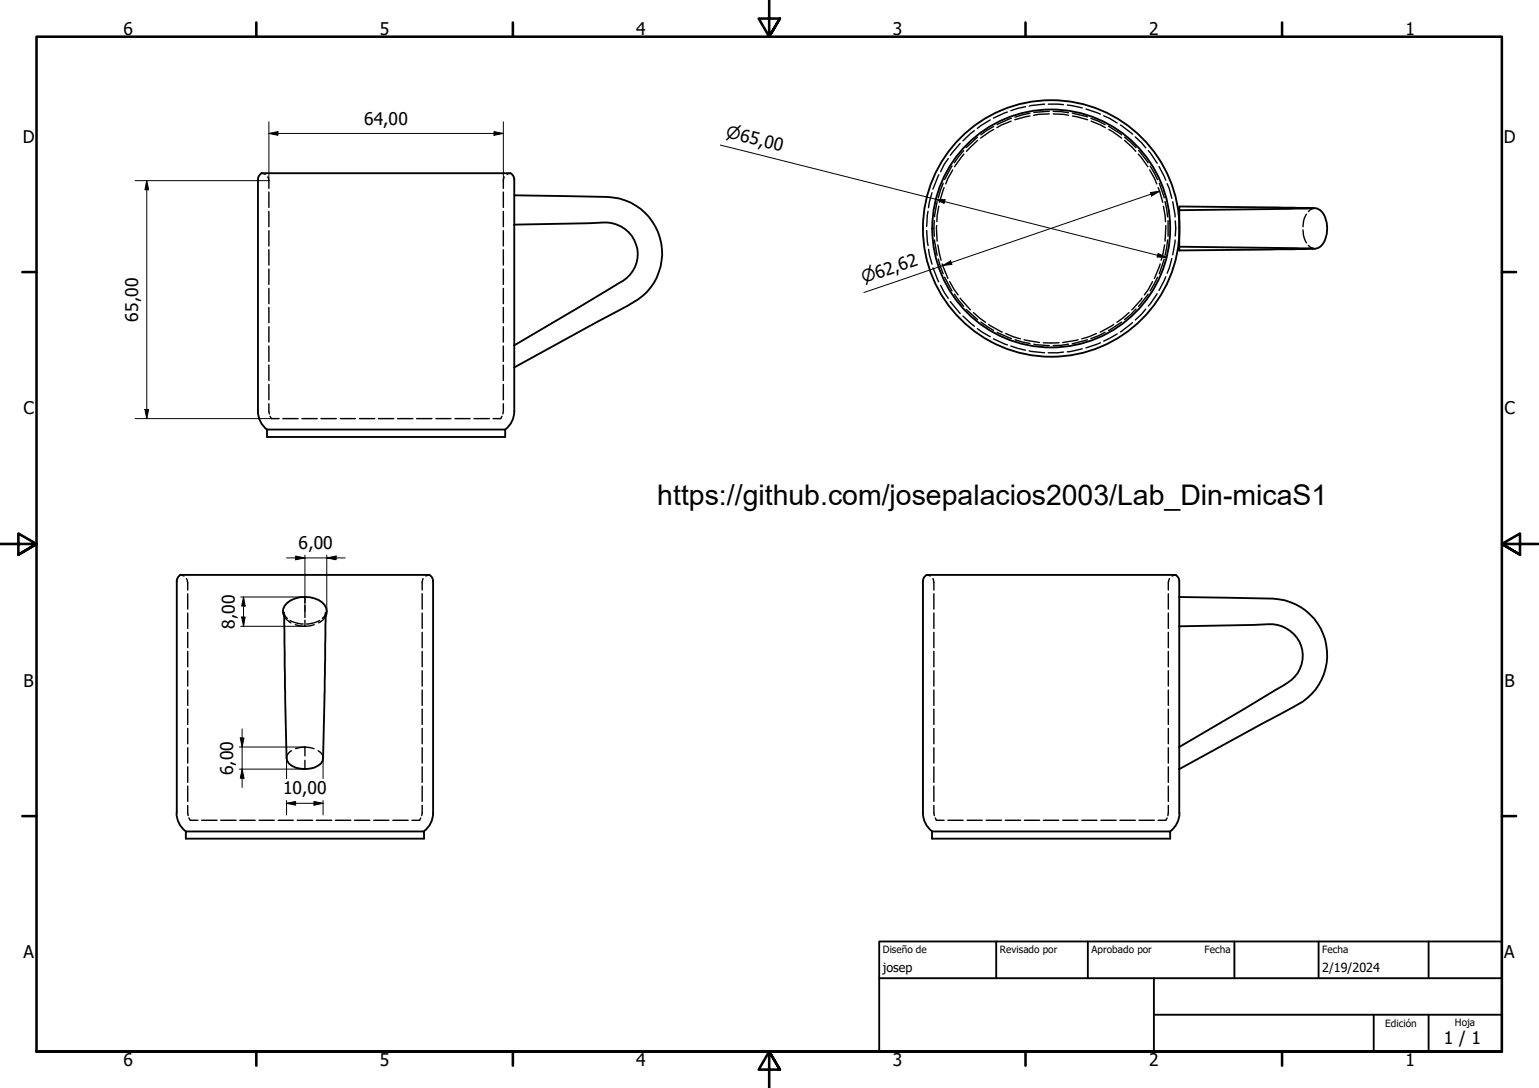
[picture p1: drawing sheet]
<svg xmlns="http://www.w3.org/2000/svg" width="420mm" height="297mm" viewBox="0 0 420 297" stroke-linecap="round" stroke-linejoin="round" font-family="sans-serif">
<!-- layer: Oculto (ISO) -->
<g fill="none" stroke="#000" stroke-width=".38">
<path d="M262.1 39.2l-2.6 3.2M266 35.7l-3.1 2.8M266.9 37.5l-3.1 2.8M266.9 38.3l-3.1 3M270.3 32.8l-3.5 2.2M271.3 34.5l-3.5 2.3M271.3 35.4l-3.6 2.3M275 30.6l-3.8 1.6M276 33.1l-3.8 1.7M276.1 32.3l-3.9 1.7M280 29.1l-4 1.1M281.2 31.7l-4.1 1"/>
<path d="M281.2 30.9l-4.1 1.1M285.2 28.4l-4.2 .5M286.2 28.4l4.1 .2M286.4 30.4l-4.1 .3M286.4 31.1l-2.9 .1-1.3 .3M287.5 30.4l4.2 .4M287.5 31.1l2.9 .1 1.3 .3M291.4 28.7l4.1 .7M292.7 30.9l4.2 1M292.8 31.7l4.1 1M296.5 29.8l3.9 1.4M297.8 32.3l3.9 1.7"/>
<path d="M297.9 33.1l3.9 1.7M301.3 31.6l3.7 2M302.6 34.5l3.6 2.3M302.7 35.4l3.5 2.3M305.9 34.1l3.3 2.5M307 37.5l3.1 2.8M307 38.3l3.1 3M309.9 37.4l1.8 1.6 1.1 1.4M71.4 47.3l1 .3M73.1 48.3l.3 1v2.1M73.4 52.4v4.2M73.4 57.7v4.2"/>
<path d="M137.4 52.4v4.2M137.4 57.7v4.2M137.7 48.3l-.3 1v2.1M139.4 47.3l-1 .3M253.4 57.7l-.4 4.1M254.4 52.6l-.9 4.1M255.8 55l-.7 4.2M256.3 47.7l-1.6 3.9M256.3 56.3l-.5 4.2M257.5 50l-1.3 4M257.7 51.2l-1.2 4M258.9 43.3l-1.1 1.5-1 2"/>
<path d="M259.9 45.3l-2 3.7M260.1 46.4l-1.3 2.4-.6 1.4M263.1 41.1l-2.6 3.3M263.1 42.1l-2.5 3.4M310.8 42.1l2.6 3.4M310.8 41.1l2.6 3.3M313.5 41.1l2.4 3.5M313.9 46.4l1.3 2.4 .6 1.4M314 45.3l2 3.8M316.2 51.2l1.2 4M316.4 45.5l1.9 3.7M316.5 50l1.3 4"/>
<path d="M317.6 56.3l.6 4.2M318.1 55l.7 4.2M318.6 50.2l.6 1.3 .7 2.7M320.2 55.1l.6 4.1M356.7 58.5a5.6 5.6 0 0 0-1 3.4M358.7 56.9l-1 .4-.5 .5M73.4 63v4.2M73.4 68.2v4.2M73.4 73.5v4.1M73.4 78.7v4.2M137.4 63v4.2M137.4 68.2v4.2"/>
<path d="M137.4 73.5v4.1M137.4 78.7v4.2M253 62.9l.4 4.1M253.5 68.1l.9 4M254.7 73.1l1.6 3.8M255.1 60.2v4.3M255.1 65.5l.7 4.2M255.7 61.6l.1 4.2M256 66.9l.9 4.1M256.2 70.7l1.3 4M256.8 77.9l2.1 3.6M257.2 72.1l1.6 3.9"/>
<path d="M257.9 75.7l2 3.7M259.3 76.9l2.3 3.6M314.6 76.9l-1.1 2.1-1.1 1.5M316 75.7l-2 3.7M316.7 72.1l-1.5 3.9M317.8 70.7l-1.3 4M317.9 66.9l-.9 4.1M318.3 75.6l-1.9 3.7M318.3 61.6l-.2 4.2M318.8 65.5l-.7 4.2M318.9 60.2v4.3M319.9 70.6l-1.3 4"/>
<path d="M320.8 65.5l-.6 4.1M320.9 60.3v4.1M355.7 62.8a6.1 6.1 0 0 0 1 3.5M357.2 67l.5 .5 1 .4M73.4 83.9v4.2M73.4 89.2v4.2M73.4 94.5v4.2M73.4 99.7v4.2M137.4 83.9v4.2M137.4 89.2v4.2M137.4 94.5v4.2M137.4 99.7v4.2"/>
<path d="M259.5 82.3l2.6 3.3M260.5 80.3l2.6 3.3M262.1 81.4l2.8 3.2M262.9 86.3l3.1 2.8M263.8 84.4l3.1 2.9M265.7 85.3l3.3 2.7M266.8 89.7l3.5 2.2M267.8 87.9l3.5 2.3M269.9 88.6l3.7 2.1M271.2 92.5l3.8 1.7M272.2 90.7l3.9 1.7M274.6 91l2 .9 2 .6"/>
<path d="M276 94.5l4 1.1M277.1 92.8l4.1 1M279.6 92.8l4.2 .7M281 95.8l4.2 .5M282.3 94l4.1 .3M289.1 93.6h-4.2M290.3 96.1l-4.1 .2M291.7 94l-4.2 .3M294.3 92.8l-4.2 .7M295.5 95.2l-4.1 .9M296.9 92.8l-4.2 1M299.3 91l-2 .9-2 .6"/>
<path d="M300.4 93.6l-3.9 1.4M301.7 90.7l-3.9 1.7M304 88.6l-3.6 2.1M305 91.2l-3.7 1.9M306.2 87.9l-3.6 2.3M308.2 85.3l-3.3 2.7M309.2 88.1l-3.3 2.5M310.1 84.4l-3.1 2.8M311.8 81.4l-2.8 3.2M312.8 84.4l-1.1 1.4-1.8 1.6M313.4 80.3l-2.6 3.3M315.9 80.2l-2.4 3.4"/>
<path d="M73.4 105v4.1M73.4 110.2l.1 2.8M73.7 113.7l.4 .6h2.1M77.2 114.3h4.2M82.4 114.3h4.2M87.6 114.3h4.2M92.9 114.3h4.1M98.1 114.3h4.2M103.3 114.3h4.2M108.5 114.3h4.2M113.7 114.3h4.2M119 114.3h4.1"/>
<path d="M124.2 114.3h4.1M129.4 114.3h4.2M137 113.7l-.3 .6h-2.1M137.4 105v4.1M137.4 110.2l-.1 2.8M49.2 157l1 .3M50.9 158l.3 1v2.1M115.5 158l-.2 1v2.1M117.2 157l-.9 .3M253 157l.9 .3M254.7 158l.3 1v2.1M319.3 158l-.3 1v2.1"/>
<path d="M321 157l-1 .3M51.2 162.1v4.2M51.2 167.4v4.2M51.2 172.6v4.2M51.2 177.8v4.2M77.5 167.2l.2 .6 .7 1M77.6 168.3l.6 .8 1.2 .9M79.2 169.4l1.1 .5 2.4 .5M80.6 170.5l2.6 .5M83.2 163v1.6M83.2 165.3v3.3M83.2 169.3v1.7"/>
<path d="M85.8 170.5l-2.6 .5M87.2 169.4l-1 .5-2.5 .5M88.9 168.3l-.6 .8-1.3 .9M89 167.2l-.4 1.1-.6 .5M115.3 162.1v4.2M115.3 167.4v4.2M115.3 172.6v4.2M115.3 177.8v4.2M255 162.1v4.2M255 167.4v4.2M255 172.6v4.2M255 177.8v4.2"/>
<path d="M319 162.1v4.2M319 167.4v4.2M319 172.6v4.2M319 177.8v4.2M51.2 183.1v4.2M51.2 188.4v4.2M51.2 193.6v4.2M51.2 198.9v4.2M115.3 183.1v4.2M115.3 188.4v4.2M115.3 193.6v4.2M115.3 198.9v4.2"/>
<path d="M255 183.1v4.2M255 188.4v4.2M255 193.6v4.2M255 198.9v4.2M319 183.1v4.2M319 188.4v4.2M319 193.6v4.2M319 198.9v4.2M51.2 204.1v4.2M51.2 209.3v4.3M51.2 214.6v4.2M51.2 219.9l.2 2.8"/>
<path d="M79.6 205l-.7 .5-.5 .7-.2 .8M83.2 203.9l-2.5 .5M83.2 203.9l2.5 .5M83.2 203.9v2.5M83.2 207.6v2.4M86.9 205l1.2 1.2 .1 .8M115.3 204.1v4.2M115.3 209.3v4.3M115.3 214.6v4.2M115.3 219.9l-.2 2.8M255 204.1v4.2M255 209.3v4.3"/>
<path d="M255 214.6v4.2M255 219.9l.1 2.8M319 204.1v4.2M319 209.3v4.3M319 214.6v4.2M319 219.9l-.2 2.8M51.6 223.3l.3 .7h2.1M55.1 224h4.1M60.3 224h4.2M65.5 224h4.2M70.7 224h4.2M75.9 224h4.2"/>
<path d="M81.2 224h4.1M86.4 224h4.2M91.6 224h4.2M96.8 224h4.2M102 224h4.2M107.3 224h4.1M114.9 223.3l-.3 .7h-2.1M255.3 223.3l.4 .7h2M258.8 224h4.2M264 224h4.2M269.2 224h4.2M274.4 224h4.2"/>
<path d="M279.7 224h4.1M284.9 224h4.2M290.1 224h4.2M295.3 224h4.2M300.5 224h4.2M305.8 224h4.1M311 224h4.2M318.6 223.3l-.3 .7h-2.1"/>
</g>
<!-- layer: Visible (ISO) -->
<g fill="none" stroke="#000" stroke-width=".51">
<path d="M70.4 49v63.3M70.4 49l.4-1.1 .6-.6h68l.6 .6 .4 1.1M140.4 49v4.3M321.9 56.4l35.5 .4a4 4 0 0 1 4 1.8 7.6 7.6 0 0 1-1 8.8l-1.4 .5-37.1 .5zM358.7 56.9l-36.8 .5M140.4 61.3v-8l25.6 .5a15.5 15.5 0 0 1 14.5 12.7 15.5 15.5 0 0 1-9.2 17l-30.9 16.8M140.4 61.3l23-.5a8.8 8.8 0 0 1 10.2 5.8 8.8 8.8 0 0 1-4.7 10.7l-28.5 17M140.4 61.3v51M321.9 67.4l36.8 .5M70.4 112.3a6.3 6.3 0 0 0 2.5 5M72.9 117.3h65v2h-65zM140.4 112.3a6.3 6.3 0 0 1-2.5 5"/>
<path d="M49.2 157h68M49.3 157l-.7 .5-.3 1.2v63.3M117.2 157l.9 .9 .1 .8v63.3a6.3 6.3 0 0 1-2.5 5M253 157l-.7 .5-.3 1.2v63.3a6.3 6.3 0 0 0 2.5 5M253 157h68M320.9 157l.7 .5 .3 .8v4.7M77.6 168.3a3.1 3.1 0 0 1 1.7-4.4 7.7 7.7 0 0 1 9.3 1.3 2.9 2.9 0 0 1 .3 3.1M89 167.2l-.8 39.8a2.99 2.99 0 0 1-2.5 2.6 7.4 7.4 0 0 1-6.8-1.1l-.5-.7-.2-.8-.7-39.8M321.9 171v-8l25.6 .4a15.5 15.5 0 0 1 14.6 12.8 15.5 15.5 0 0 1-9.2 17l-31 16.8M321.9 171l23-.5a8.8 8.8 0 0 1 9.4 4 8.8 8.8 0 0 1-.8 10.2 18.1 18.1 0 0 1-5.2 3.6l-26.4 15.6M321.9 171v51M48.2 221.9a6.3 6.3 0 0 0 2.5 5.1"/>
<path d="M50.7 227h65.1v2h-65.1zM254.4 227h65.1v2h-65.1zM322 222a6.3 6.3 0 0 1-2.5 5"/>
<circle cx="287" cy="62.4" r="32.5"/>
<circle cx="287" cy="62.4" r="35"/>
</g>
<!-- layer: Borde (ISO) -->
<g fill="none" stroke="#000" stroke-width=".7">
<path d="M70 6.1v3.9M140 6.1v3.9M210 0v10l-2.9-4.9h5.8l-2.9 4.9 2.9-4.9M280 6.1v3.9M350 6.1v3.9M6.1 74.3h3.9M410 74.3h3.9M0 148.5h10l-5-2.8v5.7l5-2.9-5 2.9M420 148.5h-10l5-2.8v5.7l-5-2.9 5 2.9M6.1 222.8h3.9M410 222.8h3.9M10 287.1v-277.1h400v277.1h-400h400"/>
<path d="M70 287.1v3.8M140 287.1v3.8M212.9 292l-2.9-4.9 2.9 4.9h-5.8l2.9-4.9v9.9M280 287.1v3.8M350 287.1v3.8"/>
</g>
<path d="M240 257h170v30.1h-170zM272 257v10.1M297 257v10.1M337 257v10.1M360 257v10.1M390 257v10.1M240 267.1h170M315 267.1v20M315 277h95M375 277v10.1M390 277v10.1" fill="none" stroke="#000" stroke-width=".51"/>
<!-- layer: Cota (ISO) -->
<g fill="none" stroke="#000" stroke-width=".27">
<path d="M73.4 33.3v16h-36.5M73.4 36.4l2.5-.5v1zM73.4 36.4h64M134.9 35.9l2.5 .5-2.5 .5zM137.4 33.3v16M196.7 39.6l121.8 30.7M40.1 49.3l.5 2.5h-1zM40.1 49.3v65M255.5 54.4l2.5 .1-.3 1zM314.1 52.6l2.5-.4-2.2 1.3zM316.6 52.2l-80.8 27.7M257.4 72.5l2.1-1.3 .4 1z"/>
<path d="M316.2 69.2l2.3 1.1-2.6-.1zM36.9 114.3h37.2M39.6 111.8h1l-.5 2.5zM78.2 152.3h16M80.7 151.8l2.5 .5-2.5 .5zM83.2 151.6v15.4M89.2 151.6v15.4M89.2 152.3l2.6-.5v1zM65.7 163h17.5M65.7 171h17.5M66 168.5h.9l-.4 2.5zM66.5 163l.4 2.5h-.9z"/>
<path d="M66.5 163v8M66.1 199v16M65.3 210h17.9M65.3 203.9h17.9M65.6 201.5h1l-.5 2.4zM66.1 210l.5 2.5h-1zM78.2 207v5.6M78.2 218.6v3.9M78.2 219.3l2.5-.5v1zM78.2 219.3h10M85.7 218.8l2.5 .5-2.5 .5zM88.2 207v5.6"/>
<path d="M88.2 218.6v3.9"/>
</g>
<g fill="#000">
<path d="M73.4 36.4l2.5-.5v1z" fill-rule="evenodd"/>
<path d="M134.9 35.9l2.5 .5-2.5 .5z" fill-rule="evenodd"/>
<path d="M40.1 49.3l.5 2.5h-1z" fill-rule="evenodd"/>
<path d="M255.5 54.4l2.5 .1-.3 1z" fill-rule="evenodd"/>
<path d="M314.1 52.6l2.5-.4-2.2 1.3z" fill-rule="evenodd"/>
<path d="M257.4 72.5l2.1-1.3 .4 1z" fill-rule="evenodd"/>
<path d="M316.2 69.2l2.3 1.1-2.6-.1z" fill-rule="evenodd"/>
<path d="M39.6 111.8h1l-.5 2.5z" fill-rule="evenodd"/>
<path d="M80.7 151.8l2.5 .5-2.5 .5z" fill-rule="evenodd"/>
<path d="M89.2 152.3l2.6-.5v1z" fill-rule="evenodd"/>
<path d="M66 168.5h.9l-.4 2.5z" fill-rule="evenodd"/>
<path d="M66.5 163l.4 2.5h-.9z" fill-rule="evenodd"/>
<path d="M65.6 201.5h1l-.5 2.4z" fill-rule="evenodd"/>
<path d="M66.1 210l.5 2.5h-1z" fill-rule="evenodd"/>
<path d="M78.2 219.3l2.5-.5v1z" fill-rule="evenodd"/>
<path d="M85.7 218.8l2.5 .5-2.5 .5z" fill-rule="evenodd"/>
</g>
<text font-size="7.8" x="179.5" y="138">https://github.com/josepalacios2003/Lab_Din-micaS1</text>
<g font-size="4.8">
<text x="33.7" y="9.6">6</text>
<text x="103.7" y="9.6">5</text>
<text x="173.7" y="9.6">4</text>
<text x="243.7" y="9.6">3</text>
<text x="313.7" y="9.6">2</text>
<text x="383.7" y="9.6">1</text>
<text x="99.4" y="34">64,00</text>
<text x="6.2" y="38.9">D</text>
<text x="410.5" y="38.9">D</text>
<text x="37.7" y="87.8" transform="rotate(-90 37.7 87.8)">65,00</text>
<text x="6.4" y="113.1">C</text>
<text x="410.7" y="113.1">C</text>
<text x="81.5" y="149.9">6,00</text>
<text x="64.1" y="171.6" transform="rotate(-90 64.1 171.6)">8,00</text>
<text x="6.4" y="187.4">B</text>
<text x="410.7" y="187.4">B</text>
<text x="63.7" y="211.6" transform="rotate(-90 63.7 211.6)">6,00</text>
<text x="77.3" y="216.9">10,00</text>
<text x="6.4" y="261.7">A</text>
<text x="410.7" y="261.7">A</text>
<text x="394.2" y="285">1 / 1</text>
<text x="33.7" y="290.9">6</text>
<text x="103.7" y="290.9">5</text>
<text x="173.7" y="290.9">4</text>
<text x="243.7" y="290.9">3</text>
<text x="313.7" y="290.9">2</text>
<text x="383.7" y="290.9">1</text>
</g>
<g font-size="4.6">
<text x="198" y="37.5" transform="rotate(14 198 37.5)">⌀65,00</text>
<text x="235.8" y="77.4" transform="rotate(-19 235.8 77.4)">⌀62,62</text>
</g>
<g font-size="3.4">
<text x="241" y="265.4">josep</text>
<text x="361" y="265.5">2/19/2024</text>
</g>
<g font-size="2.7">
<text x="241" y="260.2">Diseño de</text>
<text x="273" y="260.1">Revisado por</text>
<text x="298" y="260.1">Aprobado por</text>
<text x="328.9" y="260.1">Fecha</text>
<text x="361" y="260.1">Fecha</text>
<text x="378.2" y="280.3">Edición</text>
<text x="397.2" y="280">Hoja</text>
</g>
</svg>
